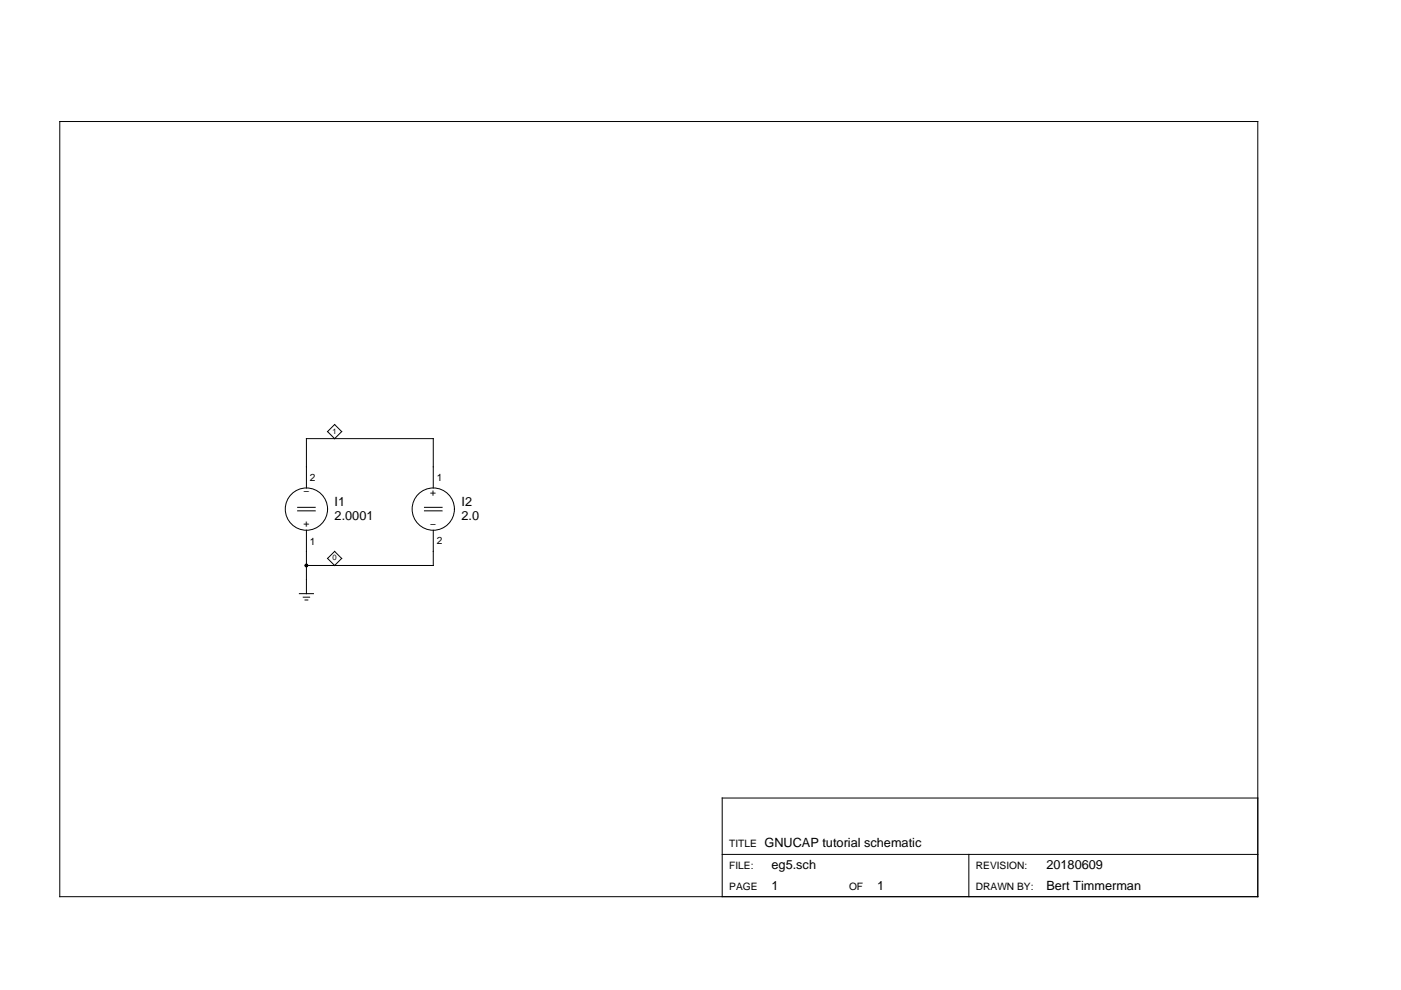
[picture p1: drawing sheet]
<svg xmlns="http://www.w3.org/2000/svg" width="297mm" height="210mm" viewBox="0 0 297 210" stroke-linecap="round" stroke-linejoin="round" font-family="sans-serif">
<g fill="none" stroke="#000" stroke-width=".21">
<path d="M12.7 25.8h254v164.3h-254zM70.9 90l1.5 1.5-1.5 1.5-1.4-1.5zM63.1 107.6h3.7M63.1 108.3h3.7M65 103.5v-10.5h26.9v10.5M65 112.4v13.5M69.5 118.4l1.4-1.5 1.5 1.5-1.5 1.5zM90 107.6h3.7M90 108.3h3.7M91.9 112.4v7.5h-26.9M63.5 125.9h3M64.3 126.6h1.3"/>
<path d="M64.7 127.2h.6M266.7 169.2h-113.6v20.9M153.1 181.2h113.6M205.4 181.2v8.9"/>
<circle cx="65" cy="107.9" r="4.5"/>
<circle cx="91.9" cy="107.9" r="4.5"/>
</g>
<circle cx="65" cy="119.9" r=".37" fill="#000"/>
<g font-size="2.7">
<text x="70.9" y="107.2">I1</text>
<text x="97.8" y="107.2">I2</text>
<text x="70.9" y="110.2">2.0001</text>
<text x="97.8" y="110.2">2.0</text>
<text x="162.1" y="179.7">GNUCAP tutorial schematic</text>
<text x="163.6" y="184.1">eg5.sch</text>
<text x="221.9" y="184.1">20180609</text>
<text x="163.6" y="188.6">1</text>
<text x="186" y="188.6">1</text>
<text x="221.9" y="188.6">Bert Timmerman</text>
</g>
<g font-size="2.2">
<text x="92.6" y="102">1</text>
<text x="64.3" y="104.8">−</text>
<text x="65.7" y="102">2</text>
<text x="91.2" y="105.2">+</text>
<text x="64.3" y="111.7">+</text>
<text x="91.2" y="111.7">−</text>
<text x="65.7" y="115.5">1</text>
<text x="92.6" y="115.4">2</text>
<text x="154.6" y="179.7">TITLE</text>
<text x="154.6" y="184.1">FILE:</text>
<text x="206.9" y="184.1">REVISION:</text>
<text x="154.6" y="188.6">PAGE</text>
<text x="180" y="188.6">OF</text>
<text x="206.9" y="188.6">DRAWN BY:</text>
</g>
<g font-size="1.6">
<text x="70.5" y="91.9">1</text>
<text x="70.5" y="118.8">0</text>
</g>
</svg>
